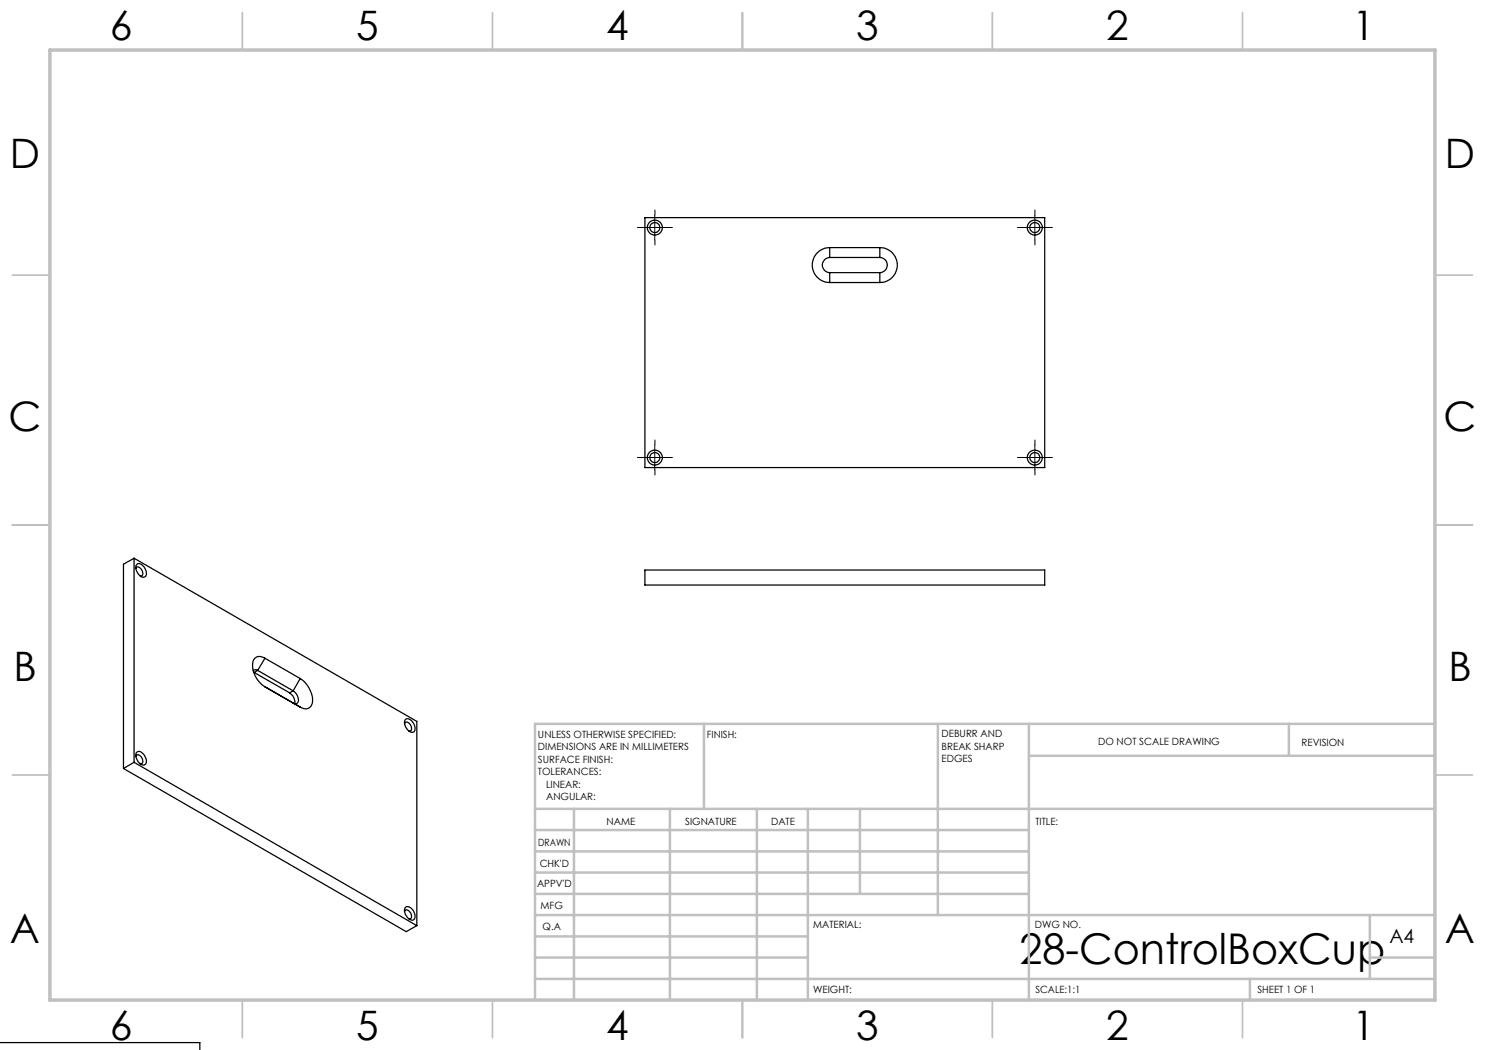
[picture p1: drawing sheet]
<svg xmlns="http://www.w3.org/2000/svg" width="297mm" height="210mm" viewBox="0 0 297 210" stroke-linecap="round" stroke-linejoin="round" font-family="sans-serif">
<g fill="none" stroke="#000" stroke-width=".2" stroke-dasharray="15.2 1.3 1.3 1.3">
<path d="M128.5 45.5h-1M131 43v-1M131 48v1M133.5 45.5h1M204.5 45.5h-1M207 43v-1M207 48v1M209.5 45.5h1M128.5 91.5h-1M131 89v-1M131 94v1M133.5 91.5h1"/>
<path d="M204.5 91.5h-1M207 89v-1M207 94v1M209.5 91.5h1"/>
</g>
<path d="M128.4 45.5h5.1M131 43v5M204.5 45.5h5M207 43v5M128.4 91.5h5.1M131 89v5M204.5 91.5h5M207 89v5" fill="none" stroke="#000" stroke-width=".2"/>
<g fill="none" stroke="#c0c0c0" stroke-width=".35">
<path d="M48.5 2.5v7.5M98.5 2.5v7.5M148.5 2.5v7.5M198.5 2.5v7.5M248.5 2.5v7.5M2.5 55h7.5M287 55h7.5M2.5 105h7.5M287 105h7.5M2.5 155h7.5M287 155h7.5M48.5 200v7.5"/>
<path d="M98.5 200v7.5M148.5 200v7.5M198.5 200v7.5M248.5 200v7.5"/>
</g>
<g fill="none" stroke="#c0c0c0" stroke-width=".5">
<path d="M140.8 144.8v17M187.6 144.8v38.2M205.8 144.8v55.2M205.8 151.2h81.2M257.8 144.8v6.4M287 144.8h-180v55.2M107 161.8h180M107 178.8h98.8M107 174.5h98.8M107 170.3h98.8M107 166h98.8M114.8 161.8v38.2"/>
<path d="M134 161.8v38.2M151.4 161.8v38.2M161.6 161.8v38.2M172 161.8v17M107 195.8h180M107 191.5h54.6M107 187.3h54.6M107 183h180M250 195.8v4.2M274 191.5h13M274 183v12.8"/>
</g>
<path d="M10 10h277v190h-277z" fill="none" stroke="#c0c0c0" stroke-width=".7"/>
<g fill="none" stroke="#000" stroke-width=".25">
<path d="M129 43.5h80v50h-80zM165.9 49.5a3.5 3.5 0 0 0-3.5 3.5 3.5 3.5 0 0 0 3.5 3.5M165.9 51.5a1.52 1.52 0 0 0-1.4 1.5 1.52 1.52 0 0 0 1.4 1.5M165.9 49.5h10.1M165.9 56.5h10.1M165.9 51.5h10.1M165.9 49.5v2M165.9 54.5v2M165.9 54.5h10.1M176 49.5a3.5 3.5 0 0 1 3.5 3.5 3.5 3.5 0 0 1-3.5 3.5M176 51.5a1.52 1.52 0 0 1 1.5 1.5 1.52 1.52 0 0 1-1.5 1.5M176 49.5v2"/>
<path d="M176 54.5v2M26.8 111.6l-2.1 1.2v40.9M26.8 111.6v40.9M26.8 111.6l56.6 32.7v40.8M27.2 113.7a.56 .56 0 0 1 .5-.3 .56 .56 0 0 1 .5 .4 .85 .85 0 0 1 0 1.4h-.2M27.4 112.8a1.25 1.25 0 0 1 1.6 .9 1.02 1.02 0 0 1-.4 1.8 2.04 2.04 0 0 1-1.3-2.5zM129 114h80v3h-80zM50.7 134.4l.1 .1M50.8 134.5l7.1 4.1M51.5 134.1l-.4-.2-.4 .3M51.5 134.1l-.7 .4M51.5 134.1l7.1 4.1"/>
<path d="M53 137.3l5.6 3.3a.71 .71 0 0 0 1-.1 .71 .71 0 0 0 0-.9l-.3-.8-.7-.6M53 131.6a1.53 1.53 0 0 0-1.9-.1 1.53 1.53 0 0 0-.6 1.8 5.4 5.4 0 0 0 2.5 4.1l7 4a1.54 1.54 0 0 0 1.9 .1 1.54 1.54 0 0 0 .6-1.7 5.7 5.7 0 0 0-2.5-4.1M53 131.6l7 4.1M53 131.6l-1.5 2.5M57.9 138.6a2.37 2.37 0 0 1 1 2.1M58.6 138.2l-.7 .4M60 135.7l-1.4 2.5M24.7 153.7l56.5 32.6 2.2-1.2M26.8 152.5l-2.1 1.2M26.8 152.5l56.6 32.6M27.2 151.3a.56 .56 0 0 1 .5-.4 .56 .56 0 0 1 .5 .4 .89 .89 0 0 1 0 1.5l-.2-.1M27.3 150.5l.1-.1a1.37 1.37 0 0 1 1.7 1.2 .81 .81 0 0 1 .2 .9 .81 .81 0 0 1-.9 .5 2.08 2.08 0 0 1-1.1-2.5z"/>
<path d="M80.9 144.7a.53 .53 0 0 1 .6-.3 .53 .53 0 0 1 .5 .4 .85 .85 0 0 1 0 1.4h-.2M81 144a1.02 1.02 0 0 1 1.6 .5 1.35 1.35 0 0 1 0 2 1.96 1.96 0 0 1-1.6-2.5zM80.9 182.3l.1-.2a.89 .89 0 0 1 1.2 .7l.1 .7a.35 .35 0 0 1-.5 .3M81.2 181.4a1.78 1.78 0 0 1 1.8 2.2 .81 .81 0 0 1-.8 .4 .81 .81 0 0 1-.7-.5 1.73 1.73 0 0 1-.3-2.1zM0 208.5h40v1.6"/>
<circle cx="131" cy="45.5" r="1"/>
<circle cx="131" cy="45.5" r="1.5"/>
<circle cx="207" cy="45.5" r="1"/>
<circle cx="207" cy="45.5" r="1.5"/>
<circle cx="131" cy="91.5" r="1"/>
<circle cx="131" cy="91.5" r="1.5"/>
<circle cx="207" cy="91.5" r="1"/>
<circle cx="207" cy="91.5" r="1.5"/>
</g>
<text font-size="8.5" x="203.9" y="192.7">28-ControlBoxCup</text>
<g font-size="8.1">
<text x="22" y="8">6</text>
<text x="71.2" y="8">5</text>
<text x="121.2" y="8">4</text>
<text x="171.3" y="8">3</text>
<text x="221.3" y="8">2</text>
<text x="270.5" y="8">1</text>
<text x="2" y="33.6">D</text>
<text x="289" y="33.6">D</text>
<text x="1.7" y="86.1">C</text>
<text x="288.7" y="86.1">C</text>
<text x="2.7" y="136.1">B</text>
<text x="289.7" y="136.1">B</text>
<text x="2" y="188.6">A</text>
<text x="289" y="188.6">A</text>
<text x="22" y="208">6</text>
<text x="71.2" y="208">5</text>
<text x="121.2" y="208">4</text>
<text x="171.3" y="208">3</text>
<text x="221.3" y="208">2</text>
<text x="270.5" y="208">1</text>
</g>
<text font-size="3.9" x="277.9" y="188.5">A4</text>
<g font-size="2">
<text x="107.6" y="147.6">UNLESS OTHERWISE SPECIFIED:</text>
<text x="141.4" y="147.6">FINISH:</text>
<text x="188.3" y="147.5">DEBURR AND</text>
<text x="188.3" y="150">BREAK SHARP</text>
<text x="219.6" y="149">DO NOT SCALE DRAWING</text>
<text x="260.3" y="149.2">REVISION</text>
<text x="107.6" y="150.1">DIMENSIONS ARE IN MILLIMETERS</text>
<text x="107.6" y="152.6">SURFACE FINISH:</text>
<text x="107.6" y="155.1">TOLERANCES:</text>
<text x="188.3" y="152.5">EDGES</text>
<text x="109.2" y="157.6">LINEAR:</text>
<text x="109.2" y="160.1">ANGULAR:</text>
<text x="121.3" y="165">NAME</text>
<text x="137" y="164.9">SIGNATURE</text>
<text x="154.2" y="164.9">DATE</text>
<text x="207.1" y="164.9">TITLE:</text>
<text x="107.6" y="169.1">DRAWN</text>
<text x="107.9" y="173.3">CHK'D</text>
<text x="107.4" y="177.4">APPV'D</text>
<text x="108.1" y="181.8">MFG</text>
<text x="108.5" y="186">Q.A</text>
<text x="162.6" y="185.5">MATERIAL:</text>
<text x="207" y="185.5">DWG NO.</text>
<text x="162.6" y="198.5">WEIGHT:</text>
<text x="207.1" y="198.6">SCALE:1:1</text>
<text x="251.5" y="198.6">SHEET 1 OF 1</text>
</g>
</svg>
